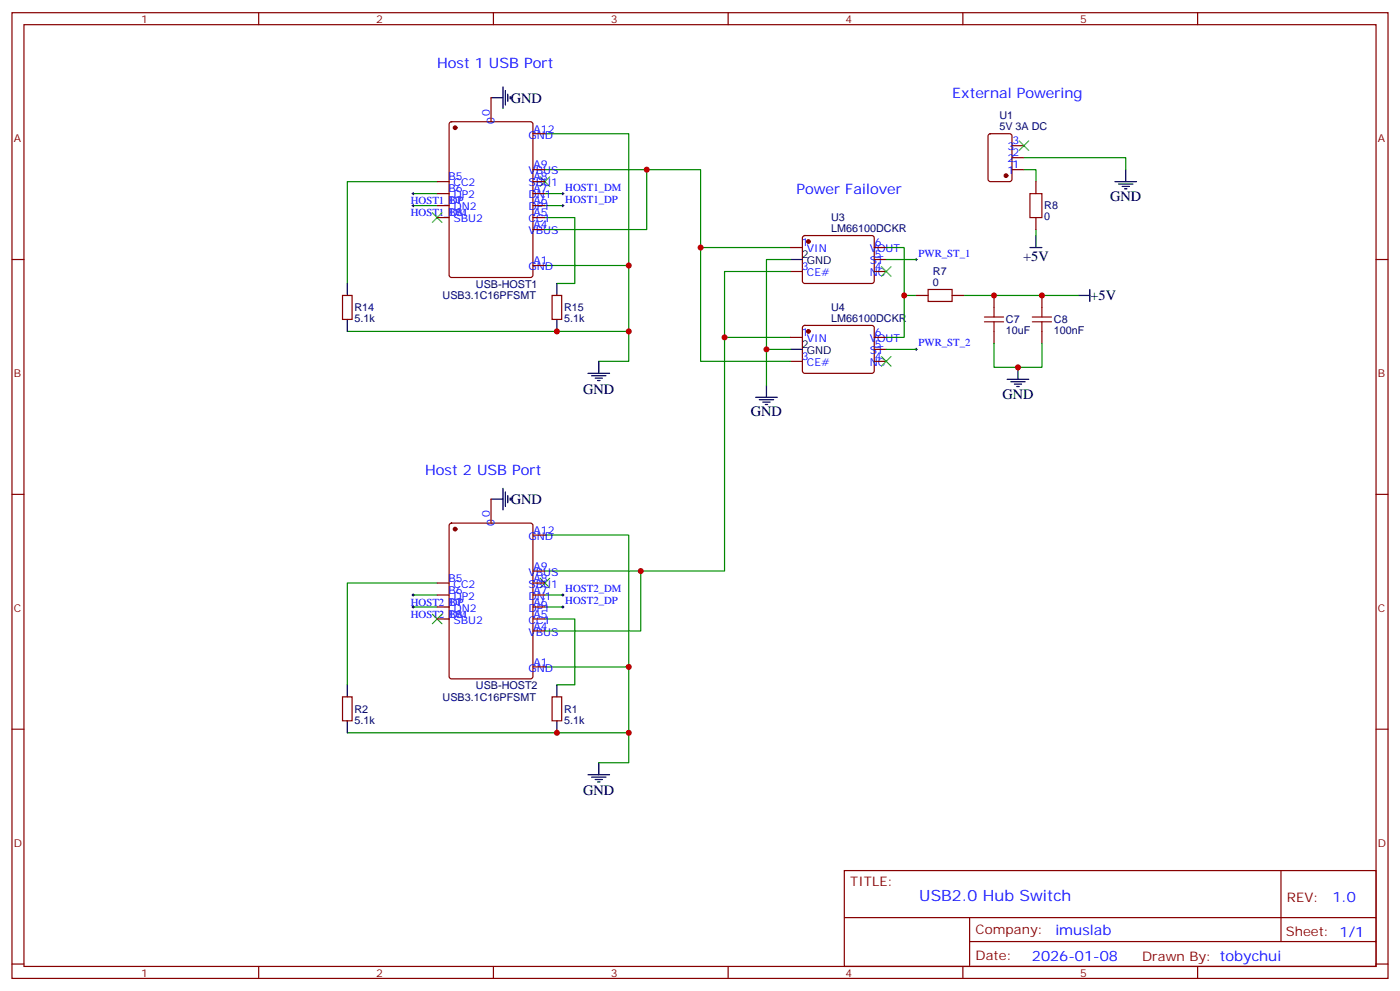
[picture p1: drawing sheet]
<svg xmlns="http://www.w3.org/2000/svg" width="412mm" height="292mm" viewBox="0 0 412 292" stroke-linecap="round" stroke-linejoin="round" font-family="sans-serif">
<g fill="none" stroke="#870000" stroke-width=".35">
<path d="M3.5 3.7h405.4v284.4h-405.4zM7.1 7.3h398.2v277.3h-398.2zM76.2 3.7v3.6M145.3 3.7v3.6M214.5 3.7v3.6M283.6 3.7v3.6M352.8 3.7v3.6M132.5 36l.5-.2h23.3l.6 .5 .1 44.7-.5 .6-23.5 .1-.7-.5v-44.7zM144.6 28.8v7M157 39.4h3.5M291.3 39.6l.4-.2h5.7l.6 .4 .1 13-.5 .6-5.9 .1-.6-.5-.1-12.9zM128.8 53.5h3.5"/>
<path d="M128.8 57h3.5M157 53.5h3.5M157 57h3.5M157 50h3.5M298.1 50h3.5M298.1 46.4h3.5M298.1 42.9h3.5M305.2 53.5v3.5M3.5 76.4h3.6M128.8 60.5h3.5M128.8 64.1h3.5M157 60.5h3.5"/>
<path d="M157 64.1h3.5M157 78.2h3.5M157 67.6h3.5M232.8 72.9h3.6M232.8 79.9h3.6M236.6 69.6l.5-.2h20l.4 .7v12.9l-.7 .5-20-.1-.4-.6v-12.7zM257.5 76.4h3.6M257.5 72.9h3.6M257.5 79.9h3.6M305.2 64.1v3.5M405.3 76.4h3.6M100.9 87h2.8v7.1h-2.8z"/>
<path d="M162.6 87h2.9v7.1h-2.9zM232.8 99.3h3.6M236.6 96l.5-.2 20 .1 .4 .6v13l-.7 .4h-20l-.4-.7v-12.7zM257.5 99.3h3.6M269.9 87h3.5M280.5 87h3.5M292.8 87v3.5M292.8 97.6v3.5M306.9 87v3.5M306.9 97.6v3.5M232.8 106.4h3.6M257.5 106.4h3.6"/>
<path d="M257.5 102.9h3.6M3.5 145.6h3.6M132.5 154.2l.5-.2h23.3l.6 .5 .1 44.7-.5 .6-23.5 .1-.7-.5v-44.7zM144.6 147v7M157 157.6h3.5M405.3 145.6h3.6M128.8 171.7h3.5M128.8 175.2h3.5M128.8 178.7h3.5M157 171.7h3.5M157 175.2h3.5M157 178.7h3.5"/>
<path d="M157 168.1h3.5M128.8 182.2h3.5M157 182.2h3.5M157 196.4h3.5M157 185.8h3.5M3.5 214.7h3.6M100.9 205.2h2.8v7h-2.8zM162.6 205.2h2.9v7h-2.9zM405.3 214.7h3.6M248.7 256.3h156.6v28.3h-156.6zM377.3 256.4v20.8M248.7 270.2h156.5"/>
<path d="M285.6 277.2h119.6M285.6 270.2v14.1M3.5 283.8h3.6M76.2 284.6v3.5M145.3 284.6v3.5M214.5 284.6v3.5M283.6 284.6v3.5M352.8 284.6v3.5M405.3 283.8h3.6"/>
</g>
<g fill="none" stroke="#008700" stroke-width=".35">
<path d="M160.5 39.4h24.7v67h-8.8M121.7 57h7.1M128.8 53.5h-26.5v30M160.5 50h45.9v22.9h26.4M160.5 57h5.3M190.5 50v17.6h-30M301.6 46.4h30v3.6M301.6 50h3.6v3.5M121.7 60.5h7.1M160.5 64.1h8.8v19.4h-5.3M160.5 60.5h5.3M160.5 78.2h24.7"/>
<path d="M206.4 72.9v33.5h26.4M232.8 76.4h-7v37.1M232.8 79.9h-19.4v19.4M261.1 72.9h5.2v26.4h-5.2M261.1 76.4h8.8M305.2 67.6v1.8M102.3 97.6h82.9M232.8 99.3h-19.4v68.8h-52.9M266.3 87h3.6M284 87h33.5M225.8 102.9h7M261.1 102.9h8.8"/>
<path d="M292.8 101.1v7.1h14.1v-7.1M160.5 157.6h24.7v67h-8.8M121.7 178.7h7.1M121.7 175.2h7.1M128.8 171.7h-26.5v29.9M160.5 178.7h5.3M160.5 175.2h5.3M188.7 168.1v17.7h-28.2M160.5 182.2h8.8v19.4h-5.3M160.5 196.4h24.7M102.3 215.8h82.9"/>
</g>
<g fill="none" stroke="#000" stroke-width=".29">
<path d="M121.4 57h.7M121.7 56.7v.7M165.5 57h.7M165.8 56.7v.7M121.4 60.5h.7M121.7 60.2v.7M165.5 60.5h.7M165.8 60.2v.7M269.5 76.4h.7M269.9 76.1v.7M269.5 102.9h.7M269.9 102.5v.7"/>
<path d="M121.4 175.2h.7M121.4 178.7h.7M121.7 174.8v.7M121.7 178.4v.7M165.5 175.2h.7M165.5 178.7h.7M165.8 174.8v.7M165.8 178.4v.7"/>
</g>
<g fill="none" stroke="#3c3" stroke-width=".35">
<path d="M159.1 52.1l2.8 2.8M161.9 52.1l-2.8 2.8M300.2 41.5l2.8 2.8M303 41.5l-2.8 2.8M127.4 62.7l2.8 2.8M130.2 62.7l-2.8 2.8M259.6 78.5l2.9 2.9M262.5 78.5l-2.9 2.9M259.6 105l2.9 2.8M262.5 105l-2.9 2.8M159.1 170.3l2.8 2.8M161.9 170.3l-2.8 2.8"/>
<path d="M127.4 180.8l2.8 2.9M130.2 180.8l-2.8 2.9"/>
</g>
<g fill="none" stroke="#000" stroke-width=".35">
<path d="M144.6 28.8h3.6M148.2 25.6v6.4M148.9 26.7v4.2M149.6 27.7v2.1M150.3 28.4v.7M328.4 53.5h6.4M329.5 54.2h4.2M330.6 54.9h2.1M331.3 55.6h.7M331.6 50v3.5M232.8 76.4h3.6M303.4 72.9h3.5"/>
<path d="M305.2 69.4v3.5M102.3 83.5v3.5M102.3 94.1v3.5M164 83.5v3.5M164 94.1v3.5M317.5 87h3.5M321 85.2v3.6M173.2 109.9h6.4M174.3 110.6h4.2M175.3 111.3h2.1M176 112h.7M176.4 106.4v3.5"/>
<path d="M222.6 117h6.4M223.7 117.7h4.2M224.7 118.4h2.1M225.4 119.1h.7M225.8 113.5v3.5M232.8 102.9h3.6M296.7 111.7h6.3M297.7 112.4h4.3M298.8 113.1h2.1M299.5 113.8h.7M299.9 108.2v3.5M144.6 147h3.6"/>
<path d="M148.2 143.8v6.3M148.9 144.9v4.2M149.6 145.9v2.1M150.3 146.6v.7M102.3 201.6v3.6M102.3 212.2v3.6M164 201.6v3.6M164 212.2v3.6M173.2 228.1h6.4M174.3 228.8h4.2M175.3 229.5h2.1M176 230.2h.7"/>
<path d="M176.4 224.6v3.5"/>
</g>
<g fill="#870000" stroke="#870000" stroke-width=".35">
<circle cx="134.1" cy="37.6" r=".53"/>
<circle cx="134.1" cy="155.8" r=".53"/>
<circle cx="238.1" cy="71.1" r=".53"/>
<circle cx="238.1" cy="97.6" r=".53"/>
<circle cx="296.3" cy="51.7" r=".53"/>
</g>
<path d="M303.4 57h3.5v7.1h-3.5zM273.4 85.2h7.1v3.6h-7.1zM290 93.3h5.6M290 94.8h5.6M292.8 90.5v2.8M292.8 94.8v2.8M304.1 93.3h5.6M304.1 94.8h5.6M306.9 90.5v2.8M306.9 94.8v2.8" fill="none" stroke="#a10000" stroke-width=".35"/>
<g fill="#c00">
<circle cx="185.2" cy="78.2" r=".88"/>
<circle cx="185.2" cy="97.6" r=".88"/>
<circle cx="164" cy="97.6" r=".88"/>
<circle cx="185.2" cy="196.4" r=".88"/>
<circle cx="185.2" cy="215.8" r=".88"/>
<circle cx="164" cy="215.8" r=".88"/>
<circle cx="188.7" cy="168.1" r=".88"/>
<circle cx="190.5" cy="50" r=".88"/>
<circle cx="266.3" cy="87" r=".88"/>
<circle cx="292.8" cy="87" r=".88"/>
<circle cx="306.9" cy="87" r=".88"/>
<circle cx="225.8" cy="102.9" r=".88"/>
<circle cx="206.4" cy="72.9" r=".88"/>
<circle cx="213.4" cy="99.3" r=".88"/>
<circle cx="299.9" cy="108.2" r=".88"/>
</g>
<text font-size="4.6" fill="#00f" x="270.8" y="265.4">USB2.0 Hub Switch</text>
<g font-size="4.2" fill="#00f">
<text x="128.8" y="20">Host 1 USB Port</text>
<text x="280.5" y="28.8">External Powering</text>
<text x="234.6" y="57">Power Failover</text>
<text x="125.2" y="139.9">Host 2 USB Port</text>
<text x="392.5" y="265.6">1.0</text>
<text x="310.9" y="275.2">imuslab</text>
<text x="304" y="283">2026-01-08</text>
</g>
<g font-size="4.2">
<text x="150.5" y="30.2">GND</text>
<text x="327" y="59.1">GND</text>
<text x="301.4" y="76.9">+5V</text>
<text x="321.2" y="88.4">+5V</text>
<text x="171.8" y="116">GND</text>
<text x="295.3" y="117.3">GND</text>
<text x="221.2" y="122.6">GND</text>
<text x="150.5" y="148.4">GND</text>
<text x="171.8" y="234.2">GND</text>
</g>
<g font-size="3.9" fill="#800">
<text x="250.5" y="260.9">TITLE:</text>
<text x="379.1" y="265.6">REV:</text>
<text x="287.4" y="275.1">Company:</text>
<text x="378.7" y="275.7">Sheet: 1/1</text>
<text x="287.4" y="282.8">Date:</text>
<text x="336.4" y="282.9">Drawn By: tobychui</text>
</g>
<g font-size="3.2" fill="#800">
<text x="41.6" y="6.7">1</text>
<text x="110.8" y="6.7">2</text>
<text x="179.9" y="6.7">3</text>
<text x="249.1" y="6.7">4</text>
<text x="318.2" y="6.7">5</text>
<text x="4.1" y="41.8">A</text>
<text x="405.9" y="41.8">A</text>
<text x="4.1" y="111">B</text>
<text x="405.9" y="111">B</text>
<text x="4.1" y="180.1">C</text>
<text x="405.9" y="180.1">C</text>
<text x="4.1" y="249.3">D</text>
<text x="405.9" y="249.3">D</text>
<text x="41.6" y="287.5">1</text>
<text x="110.8" y="287.5">2</text>
<text x="179.9" y="287.5">3</text>
<text x="249.1" y="287.5">4</text>
<text x="318.2" y="287.5">5</text>
</g>
<g font-size="3.2" fill="#00f">
<text x="144.3" y="34.1" transform="rotate(-90 144.3 34.1)">0</text>
<text x="145.7" y="36.5" transform="rotate(-90 145.7 36.5)">0</text>
<text x="155.7" y="40.8">GND</text>
<text x="157.2" y="39">A12</text>
<text x="296.8" y="47.8">2</text>
<text x="296.8" y="44.3">3</text>
<text x="298.3" y="46.1">2</text>
<text x="298.3" y="42.5">3</text>
<text x="132.1" y="53.1">B5</text>
<text x="155.7" y="51.4">VBUS</text>
<text x="157.2" y="53.1">A8</text>
<text x="157.2" y="49.6">A9</text>
<text x="296.8" y="51.4">1</text>
<text x="298.3" y="49.6">1</text>
<text x="132.1" y="56.7">B6</text>
<text x="133.6" y="54.9">CC2</text>
<text x="133.6" y="58.4">DP2</text>
<text x="155.7" y="58.4">DN1</text>
<text x="155.7" y="54.9">SBU1</text>
<text x="157.2" y="56.7">A7</text>
<text x="166.5" y="56.1">HOST1_DM</text>
<text x="166.5" y="59.7">HOST1_DP</text>
<text x="121" y="63.6">HOST1_DM</text>
<text x="121" y="60.1">HOST1_DP</text>
<text x="132.1" y="60.2">B7</text>
<text x="132.1" y="63.7">B8</text>
<text x="133.6" y="61.9">DN2</text>
<text x="133.6" y="65.5">SBU2</text>
<text x="155.7" y="65.5">CC1</text>
<text x="155.7" y="61.9">DP1</text>
<text x="157.2" y="63.7">A5</text>
<text x="157.2" y="60.2">A6</text>
<text x="155.7" y="69">VBUS</text>
<text x="157.2" y="67.2">A4</text>
<text x="157.2" y="77.8">A1</text>
<text x="236.2" y="72.5">1</text>
<text x="237.7" y="74.3">VIN</text>
<text x="256.2" y="77.8">ST</text>
<text x="256.2" y="74.3">VOUT</text>
<text x="257.7" y="76.1">5</text>
<text x="257.7" y="72.5">6</text>
<text x="270.6" y="75.5">PWR_ST_1</text>
<text x="155.7" y="79.6">GND</text>
<text x="236.2" y="79.6">3</text>
<text x="237.7" y="81.4">CE#</text>
<text x="256.2" y="81.4">NC</text>
<text x="257.7" y="79.6">4</text>
<text x="236.2" y="99">1</text>
<text x="237.7" y="100.8">VIN</text>
<text x="256.2" y="100.8">VOUT</text>
<text x="257.7" y="99">6</text>
<text x="270.6" y="102">PWR_ST_2</text>
<text x="236.2" y="106">3</text>
<text x="237.7" y="107.8">CE#</text>
<text x="256.2" y="107.8">NC</text>
<text x="256.2" y="104.3">ST</text>
<text x="257.7" y="106">4</text>
<text x="257.7" y="102.5">5</text>
<text x="144.3" y="152.3" transform="rotate(-90 144.3 152.3)">0</text>
<text x="145.7" y="154.7" transform="rotate(-90 145.7 154.7)">0</text>
<text x="155.7" y="159">GND</text>
<text x="157.2" y="157.2">A12</text>
<text x="157.2" y="167.8">A9</text>
<text x="132.1" y="171.3">B5</text>
<text x="133.6" y="173.1">CC2</text>
<text x="155.7" y="173.1">SBU1</text>
<text x="155.7" y="169.5">VBUS</text>
<text x="157.2" y="171.3">A8</text>
<text x="121" y="178.3">HOST2_DP</text>
<text x="132.1" y="174.8">B6</text>
<text x="132.1" y="178.4">B7</text>
<text x="133.6" y="176.6">DP2</text>
<text x="155.7" y="176.6">DN1</text>
<text x="157.2" y="178.4">A6</text>
<text x="157.2" y="174.8">A7</text>
<text x="166.5" y="174.3">HOST2_DM</text>
<text x="166.5" y="177.8">HOST2_DP</text>
<text x="121" y="181.8">HOST2_DM</text>
<text x="132.1" y="181.9">B8</text>
<text x="133.6" y="180.1">DN2</text>
<text x="133.6" y="183.7">SBU2</text>
<text x="155.7" y="183.7">CC1</text>
<text x="155.7" y="180.1">DP1</text>
<text x="157.2" y="185.4">A4</text>
<text x="157.2" y="181.9">A5</text>
<text x="155.7" y="187.2">VBUS</text>
<text x="155.7" y="197.8">GND</text>
<text x="157.2" y="196">A1</text>
</g>
<g font-size="3.2" fill="#000080">
<text x="294.4" y="35.1">U1</text>
<text x="294.4" y="38.3">5V 3A DC</text>
<text x="244.8" y="65.1">U3</text>
<text x="307.6" y="64.9">0</text>
<text x="307.6" y="61.7">R8</text>
<text x="244.8" y="68.3">LM66100DCKR</text>
<text x="274.8" y="81">R7</text>
<text x="130.4" y="88.1">USB3.1C16PFSMT</text>
<text x="140.2" y="84.7">USB-HOST1</text>
<text x="274.8" y="84.2">0</text>
<text x="104.4" y="94.8">5.1k</text>
<text x="104.4" y="91.6">R14</text>
<text x="166.2" y="94.8">5.1k</text>
<text x="166.2" y="91.6">R15</text>
<text x="244.8" y="94.8">LM66100DCKR</text>
<text x="244.8" y="91.6">U4</text>
<text x="296.3" y="95.2">C7</text>
<text x="310.4" y="95.2">C8</text>
<text x="296.3" y="98.4">10uF</text>
<text x="310.4" y="98.4">100nF</text>
<text x="140.2" y="202.9">USB-HOST2</text>
<text x="104.4" y="209.8">R2</text>
<text x="130.4" y="206.3">USB3.1C16PFSMT</text>
<text x="166.2" y="209.8">R1</text>
<text x="104.4" y="213">5.1k</text>
<text x="166.2" y="213">5.1k</text>
</g>
<g font-size="3.2">
<text x="236.2" y="76.1">2</text>
<text x="237.7" y="77.8">GND</text>
<text x="236.2" y="102.5">2</text>
<text x="237.7" y="104.3">GND</text>
</g>
</svg>
